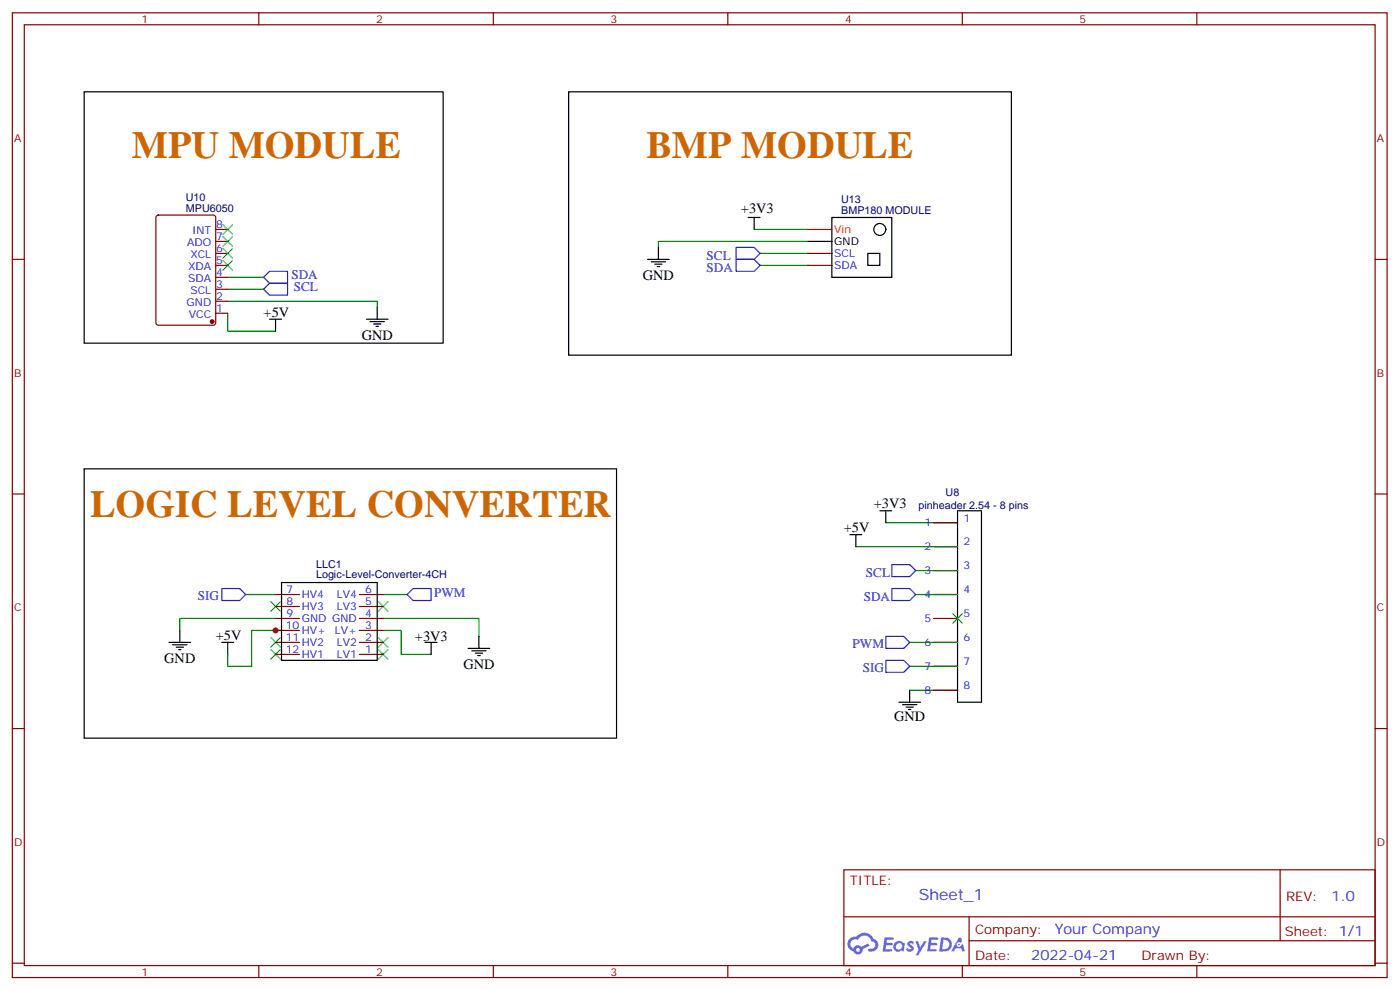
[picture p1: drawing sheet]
<svg xmlns="http://www.w3.org/2000/svg" width="413mm" height="292mm" viewBox="0 0 413 292" stroke-linecap="round" stroke-linejoin="round" font-family="sans-serif">
<g fill="none" stroke="#870000" stroke-width=".35">
<path d="M3.6 3.8h405.4v284.3h-405.4zM7.2 7.3h398.2v277.3h-398.2zM76.3 3.8v3.5M145.5 3.8v3.5M214.6 3.8v3.5M283.7 3.8v3.5M352.9 3.8v3.5M3.6 76.4h3.6M405.4 76.4h3.6M3.6 145.6h3.6M405.4 145.6h3.6M3.6 214.7h3.6"/>
<path d="M405.4 214.7h3.6M248.8 256.4h156.6v28.2h-156.6zM377.4 256.4v20.9M248.8 270.2h156.5M285.7 277.3h119.6M285.7 270.2v14.1M3.6 283.9h3.6M76.3 284.6v3.5M145.5 284.6v3.5M214.6 284.6v3.5M283.7 284.6v3.5M352.9 284.6v3.5"/>
<path d="M405.4 283.9h3.6"/>
</g>
<g fill="#5487ff">
<path d="M267.8 277.5a1.22 1.22 0 0 1 1.7 .3l-.4 .6a.47 .47 0 0 0-.3-.4 .47 .47 0 0 0-.5 .2l.2 .2a1.14 1.14 0 0 1 .7 1.7 1.14 1.14 0 0 1-1.9 0l-.2-.2 .5-.5 .7 .4a.29 .29 0 0 0 .4-.2 .29 .29 0 0 0-.3-.4 1.04 1.04 0 0 1-.6-1.7z"/>
<path d="M260.8 276.3h2.4l.3 .2-.1 .5h-1.9l-.1 .9h1.5l.4 .4-.4 .3h-1.6l-.2 1.1 1.8 .1 .1 .3-.1 .3h-2.7z"/>
<path d="M274 276.3h2.3l.3 .2-.1 .5h-1.8l-.1 .9h1.5l.3 .4-.4 .3h-1.6l-.1 1.1 1.7 .1 .2 .3-.2 .3h-2.6z"/>
<path d="M282.7 276.3h.7l.3 1.2-.6 .4a.69 .69 0 0 0-1 .2 .69 .69 0 0 0 .5 1 .69 .69 0 0 0 .8-.6l.5-.3 .6 2.2h-.8l-.2-.8h-1.8l-.5 .8h-.8z"/>
<path d="M269.9 277.4h.8l.6 1.8 1.1-1.8h.9l-2.6 4.2h-.8l.9-1.6z"/>
<path d="M277.5 276.3l-.6 4.1h1.3a2.11 2.11 0 0 0 2.5-2.1 2.11 2.11 0 0 0-2.5-2zM278.2 277a1.39 1.39 0 0 1 1.7 1.4 1.39 1.39 0 0 1-1.8 1.3h-.3z"/>
<path d="M263.8 277.9a1.54 1.54 0 0 0-.1 2.2 1.54 1.54 0 0 0 2.2 .1l.6 .2 .3-2.3-.2-.2h-.4a1.49 1.49 0 0 0-2.4 0zM264.1 278.9a.94 .94 0 0 1 1.8 0 .94 .94 0 0 1-1.8 0z"/>
<path d="M250.5 276.7a2.18 2.18 0 0 0 1.1 3.7 1.44 1.44 0 0 0 1.6 .9 1.44 1.44 0 0 0 1.2-1.5l2-1-.5-.7-1.9 .9a1.47 1.47 0 0 0-2.4 .5 1.39 1.39 0 0 1-.7-2 1.39 1.39 0 0 1 2-.4 2.12 2.12 0 0 1 2.2-1.3 2.12 2.12 0 0 1 1.9 1.7 1.14 1.14 0 0 1 1.1 1.4 1.14 1.14 0 0 1-1.7 .7 .43 .43 0 0 0-.5 .4 .43 .43 0 0 0 .4 .5 1.98 1.98 0 0 0 2.5-1.3 1.98 1.98 0 0 0-1.2-2.5 3.1 3.1 0 0 0-5.3-.7l-.9 .1zM252.4 280a.55 .55 0 0 1 1.1 0 .55 .55 0 0 1-1.1 0z"/>
<circle cx="282.7" cy="278.4" r=".26"/>
</g>
<g fill="none" stroke="#000" stroke-width=".35">
<path d="M24.8 27.1h105.8v74h-105.8zM167.7 27.1h130.5v77.6h-130.5zM191 76.4h6.3M192 77.2h4.3M193.1 77.9h2.1M193.8 78.6h.7M194.1 72.9v3.5M220.6 64.1h3.5M222.4 64.1v3.5M238.2 71.2h7.1M245.3 64.1h17.6v17.6h-17.6zM255.9 74.7h3.5v3.5h-3.5z"/>
<path d="M79.5 94.1h3.5M81.2 94.1v3.5M108.1 94.1h6.3M109.1 94.8h4.2M110.2 95.5h2.1M110.9 96.2h.7M111.2 90.6v3.5M24.8 138.2h157v79.4h-157zM250.6 157.6h3.5M252.3 157.6v3.5M259.4 150.5h3.5M261.2 150.5v3.6"/>
<path d="M282.3 150.5h7.1v56.5h-7.1zM83 171.7h28.2v22.9h-28.2zM49.8 189.3h6.4M50.9 190h4.2M52 190.7h2.1M52.7 191.5h.7M53 185.8v3.5M65.4 189.3h3.5M67.1 189.3v3.6M125.3 189.3h3.6M127.1 189.3v3.6M138 191.1h6.4"/>
<path d="M139.1 191.8h4.2M140.2 192.5h2.1M140.9 193.2h.7M141.2 187.6v3.5M265 207h6.4M266.1 207.7h4.2M267.2 208.4h2.1M267.9 209.1h.7M268.2 203.4v3.6"/>
<circle cx="259.4" cy="67.6" r="1.76"/>
</g>
<g fill="none" stroke="#008700" stroke-width=".35">
<path d="M222.4 67.6h15.8M224.1 74.7h14.1M224.1 78.2h14.1M238.2 71.2h-44.1v1.7M67.1 92.3v5.3h14.1M67.1 88.8h44.1v1.8M67.1 85.3h10.6M67.1 81.7h10.6M261.2 154.1h21.1M72.4 175.2h8.8M113 175.2h7.1M252.3 161.1h30"/>
<path d="M270 175.2h12.3M270 168.2h12.3M81.2 182.3h-28.2v3.5M83 185.8h-8.8v10.6h-7.1v-3.5M113 185.8h5.3v7.1h8.8M113 182.3h28.2v5.3M268.2 196.4h14.1M268.2 189.3h14.1M268.2 203.4h14.1"/>
</g>
<path d="M217.1 76.4h5.3l1.7 1.8-1.7 1.8h-5.3zM217.1 72.9h5.3l1.7 1.8-1.7 1.7h-5.3zM77.7 81.7l1.8-1.7h5.3v3.5h-5.3zM77.7 85.3l1.8-1.8h5.3v3.5h-5.3zM65.4 173.5h5.3l1.7 1.7-1.7 1.8h-5.3zM120.1 175.2l1.7-1.7h5.3v3.5h-5.3zM262.9 173.5h5.3l1.8 1.7-1.8 1.8h-5.3zM262.9 166.4h5.3l1.8 1.8-1.8 1.7h-5.3zM261.2 187.6h5.3l1.7 1.7-1.7 1.8h-5.3zM261.2 194.6h5.3l1.7 1.8-1.7 1.8h-5.3z" fill="none" stroke="#00f" stroke-width=".35"/>
<g fill="none" stroke="#870000" stroke-width=".35">
<path d="M46.2 63.6l.5-.2h16.2l.7 .4v31.3l-.5 .7h-16.4l-.7-.4v-31.3zM63.6 67.6h3.5M63.6 71.2h3.5M63.6 74.7h3.5M63.6 78.2h3.5M238.2 74.7h7.1M238.2 78.2h7.1M63.6 81.7h3.5M63.6 85.3h3.5M63.6 88.8h3.5M63.6 92.3h3.5M275.3 154.1h7"/>
<path d="M81.2 178.8h7.1M81.2 175.2h7.1M105.9 178.8h7.1M105.9 175.2h7.1M275.3 175.2h7M275.3 161.1h7M275.3 168.2h7M81.2 192.9h7.1M81.2 189.3h7.1M81.2 185.8h7.1M81.2 182.3h7.1M105.9 192.9h7.1"/>
<path d="M105.9 189.3h7.1M105.9 185.8h7.1M105.9 182.3h7.1M275.3 189.3h7M275.3 182.3h7M275.3 196.4h7M275.3 203.4h7"/>
</g>
<circle cx="62.5" cy="94.8" r=".53" fill="#870000" stroke="#870000" stroke-width=".35"/>
<g fill="none" stroke="#3c3" stroke-width=".35">
<path d="M65.7 76.8l2.8 2.8M65.7 73.3l2.8 2.8M65.7 69.7l2.8 2.9M65.7 66.2l2.8 2.8M68.5 76.8l-2.8 2.8M68.5 73.3l-2.8 2.8M68.5 69.7l-2.8 2.9M68.5 66.2l-2.8 2.8M79.8 177.3l2.9 2.9M82.7 177.3l-2.9 2.9M111.6 177.3l2.8 2.9M114.4 177.3l-2.8 2.9"/>
<path d="M79.8 187.9l2.9 2.8M79.8 191.5l2.9 2.8M82.7 187.9l-2.9 2.8M82.7 191.5l-2.9 2.8M111.6 191.5l2.8 2.8M111.6 187.9l2.8 2.8M114.4 191.5l-2.8 2.8M114.4 187.9l-2.8 2.8M280.9 180.9l2.8 2.8M283.7 180.9l-2.8 2.8"/>
</g>
<path d="M238.2 67.6h7.1" fill="none" stroke="#f00" stroke-width=".35"/>
<circle cx="81.2" cy="185.8" r=".88" fill="#c00"/>
<g font-size="11.3" fill="#c60">
<text x="38.9" y="46.5">MPU MODULE</text>
<text x="190.6" y="46.5">BMP MODULE</text>
<text x="26.6" y="152.3">LOGIC LEVEL CONVERTER</text>
</g>
<text font-size="4.6" fill="#00f" x="270.9" y="265.4">Sheet_1</text>
<g font-size="4.2">
<text x="218.5" y="62.9">+3V3</text>
<text x="189.6" y="82.4">GND</text>
<text x="77.7" y="93.4">+5V</text>
<text x="106.6" y="100.1">GND</text>
<text x="257.6" y="149.8">+3V3</text>
<text x="248.8" y="156.9">+5V</text>
<text x="63.6" y="188.6">+5V</text>
<text x="122.3" y="189">+3V3</text>
<text x="48.4" y="195.3">GND</text>
<text x="136.6" y="197.1">GND</text>
<text x="263.6" y="212.6">GND</text>
</g>
<g font-size="4.2" fill="#00f">
<text x="392.6" y="265.6">1.0</text>
<text x="311" y="275.2">Your Company</text>
<text x="304.1" y="283">2022-04-21</text>
</g>
<g font-size="3.9" fill="#00f">
<text x="208.3" y="76.6">SCL</text>
<text x="85.9" y="82.4">SDA</text>
<text x="208.3" y="80.1">SDA</text>
<text x="86.6" y="85.9">SCL</text>
<text x="255.3" y="169.9">SCL</text>
<text x="58.3" y="176.9">SIG</text>
<text x="128" y="176">PWM</text>
<text x="254.7" y="177">SDA</text>
<text x="251.4" y="191.1">PWM</text>
<text x="254.4" y="198.2">SIG</text>
</g>
<g font-size="3.9" fill="#800">
<text x="250.6" y="260.9">TITLE:</text>
<text x="379.2" y="265.6">REV:</text>
<text x="287.5" y="275.1">Company:</text>
<text x="378.9" y="275.8">Sheet: 1/1</text>
<text x="287.5" y="282.8">Date:</text>
<text x="336.5" y="282.9">Drawn By:</text>
</g>
<g font-size="3.2" fill="#800">
<text x="41.7" y="6.8">1</text>
<text x="110.9" y="6.8">2</text>
<text x="180" y="6.8">3</text>
<text x="249.2" y="6.8">4</text>
<text x="318.3" y="6.8">5</text>
<text x="4.2" y="41.9">A</text>
<text x="406" y="41.9">A</text>
<text x="4.2" y="111">B</text>
<text x="406" y="111">B</text>
<text x="4.2" y="180.2">C</text>
<text x="406" y="180.2">C</text>
<text x="4.2" y="249.3">D</text>
<text x="406" y="249.3">D</text>
<text x="41.7" y="287.6">1</text>
<text x="110.9" y="287.6">2</text>
<text x="180" y="287.6">3</text>
<text x="249.2" y="287.6">4</text>
<text x="318.3" y="287.6">5</text>
</g>
<g font-size="3.2" fill="#000080">
<text x="54.8" y="59.1">U10</text>
<text x="248" y="59.8">U13</text>
<text x="54.8" y="62.3">MPU6050</text>
<text x="248" y="63">BMP180 MODULE</text>
<text x="270.8" y="149.9">pinheader 2.54 - 8 pins</text>
<text x="278.8" y="146.3">U8</text>
<text x="93.2" y="167.3">LLC1</text>
<text x="93.2" y="170.5">Logic-Level-Converter-4CH</text>
</g>
<g font-size="3.2" fill="#00f">
<text x="56.6" y="69">INT</text>
<text x="63.8" y="67.3">8</text>
<text x="63.8" y="70.8">7</text>
<text x="55.2" y="72.6">ADO</text>
<text x="56.1" y="76.1">XCL</text>
<text x="63.8" y="74.3">6</text>
<text x="63.8" y="77.9">5</text>
<text x="246" y="75.7">SCL</text>
<text x="55.5" y="79.6">XDA</text>
<text x="55.5" y="83.1">SDA</text>
<text x="63.8" y="81.4">4</text>
<text x="246" y="79.3">SDA</text>
<text x="56.2" y="86.7">SCL</text>
<text x="63.8" y="84.9">3</text>
<text x="63.8" y="88.4">2</text>
<text x="55" y="90.2">GND</text>
<text x="55.7" y="93.7">VCC</text>
<text x="63.8" y="92">1</text>
<text x="272.5" y="155.1">1</text>
<text x="284.1" y="153.7">1</text>
<text x="284.1" y="160.8">2</text>
<text x="272.5" y="162.2">2</text>
<text x="284.1" y="167.8">3</text>
<text x="272.5" y="169.2">3</text>
<text x="84.5" y="174.9">7</text>
<text x="84.5" y="178.4">8</text>
<text x="89" y="176.3">HV4</text>
<text x="89" y="179.8">HV3</text>
<text x="99.3" y="179.8">LV3</text>
<text x="99.3" y="176.3">LV4</text>
<text x="107.7" y="178.4">5</text>
<text x="107.7" y="174.9">6</text>
<text x="272.5" y="176.3">4</text>
<text x="284.1" y="174.9">4</text>
<text x="84.3" y="185.5">10</text>
<text x="84.5" y="181.9">9</text>
<text x="89" y="183.3">GND GND</text>
<text x="107.7" y="185.5">3</text>
<text x="107.7" y="181.9">4</text>
<text x="272.5" y="183.3">5</text>
<text x="284.1" y="181.9">5</text>
<text x="84.3" y="189">11</text>
<text x="89" y="186.9">HV+</text>
<text x="89" y="190.4">HV2</text>
<text x="98.7" y="186.9">LV+</text>
<text x="99.3" y="190.4">LV2</text>
<text x="107.7" y="189">2</text>
<text x="272.5" y="190.4">6</text>
<text x="284.1" y="189">6</text>
<text x="84.3" y="192.5">12</text>
<text x="89" y="193.9">HV1</text>
<text x="99.3" y="193.9">LV1</text>
<text x="107.7" y="192.5">1</text>
<text x="272.5" y="197.4">7</text>
<text x="284.1" y="196">7</text>
<text x="284.1" y="203.1">8</text>
<text x="272.5" y="204.5">8</text>
</g>
<text font-size="3.2" fill="#f00" x="246" y="68.7">Vin</text>
<text font-size="3.2" x="246" y="72.2">GND</text>
</svg>
